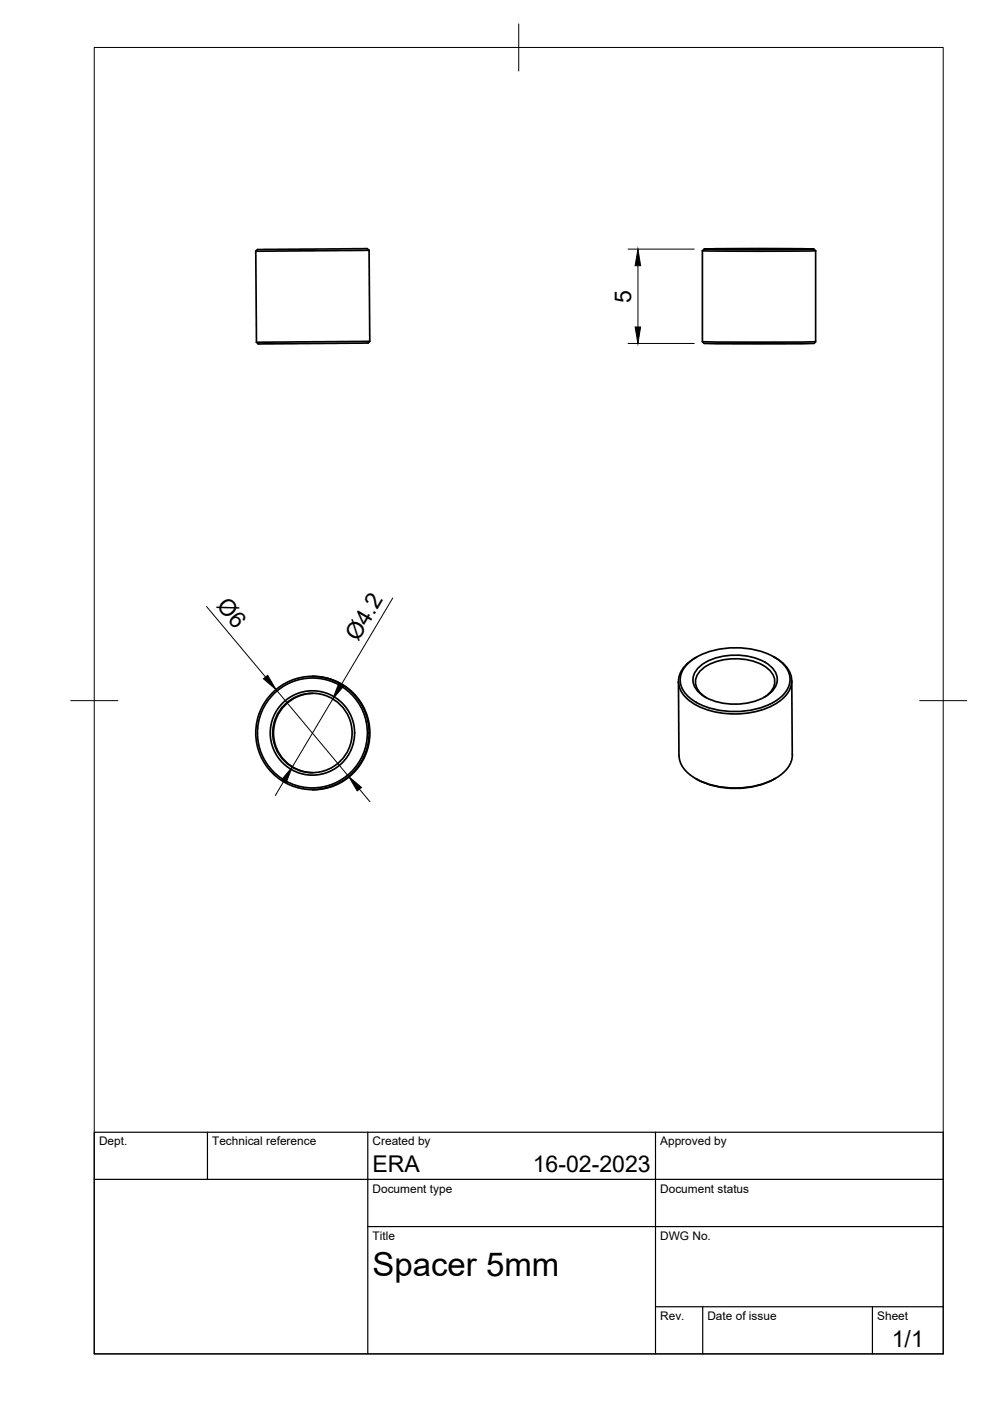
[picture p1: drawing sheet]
<svg xmlns="http://www.w3.org/2000/svg" width="210mm" height="297mm" viewBox="0 0 210 297" stroke-linecap="round" stroke-linejoin="round" font-family="sans-serif">
<!-- layer: Visible -->
<g fill="none" stroke="#000" stroke-width=".36">
<path d="M54.2 53.3l.2 19.3M78.3 53.1l-.4-.4h-.6l-22.7 .2-.4 .4M78.3 53.1l-24.1 .2M78.3 53.1l.1 19.3-.4 .3-23.2 .2-.4-.3M148.9 53.2v19.3M149 53.2h23.9M149.3 52.8l-.4 .4M149.3 52.8h23.3zM152 52.8h17.9zM172.6 52.8l.3 .4M172.9 53.2v19.3a1.34 1.34 0 0 1-1.4 .4l-22.2-.1M78.4 72.4l-24 .2"/>
<path d="M148.9 72.5l.4 .3M148.9 72.4h24M147.7 139.3l-.3 .2M164 139.2l.3 .2M164.2 139.4a6.1 6.1 0 0 1 3.7 5.1 7 7 0 0 1-4.8 5.4 18.6 18.6 0 0 1-16.3-.9 5 5 0 0 1-2.4-6.7 7.8 7.8 0 0 1 3-2.8M66.2 143.4a12 12 0 0 1 12.2 12 12 12 0 0 1-12.2 12M66.3 147a8.4 8.4 0 0 0-8.3 8.4 8.4 8.4 0 0 0 8.3 8.4M145.7 140.8a14.8 14.8 0 0 1 10.8-3.5 14.2 14.2 0 0 1 9.5 3.4 4.4 4.4 0 0 1 0 6.7 14.8 14.8 0 0 1-10.8 3.5 14.2 14.2 0 0 1-9.5-3.4 4.4 4.4 0 0 1 0-6.7zM148 141.7a12.2 12.2 0 0 1 10.1-2.6 9.1 9.1 0 0 1 6.2 3.2 3.5 3.5 0 0 1-1.2 4.9 13.3 13.3 0 0 1-14.4 0 3.5 3.5 0 0 1-.7-5.5zM162 147.9a3.6 3.6 0 0 0 1.8-4.9 9.1 9.1 0 0 0-7.4-3.3 10.7 10.7 0 0 0-8 2.7 3.2 3.2 0 0 0 .5 5l.9 .6M167.9 144.3l.1 15.7a6.2 6.2 0 0 1-4 5.3 18.6 18.6 0 0 1-17-.5 5.8 5.8 0 0 1-3-4.6l-.2-15.7M147.6 165.1a18.1 18.1 0 0 0 16.6 .1"/>
<path d="M164.4 165l-.2 .2"/>
<circle cx="66.2" cy="155.4" r="12"/>
<circle cx="66.2" cy="155.4" r="8.9"/>
<circle cx="66.2" cy="155.4" r="8.4"/>
<circle cx="66.2" cy="155.4" r="11.7"/>
</g>
<!-- layer: BORDER -->
<path d="M20 10.1h180v276.9h-180zM110 5.1v10M15 148.6h10M195 148.6h10" fill="none" stroke="#000" stroke-width=".21"/>
<!-- layer: TITLEBLOCK -->
<path d="M20 240.1h180v46.9h-180zM20 250h180M44 240.1v9.9M78 240.1v46.9M139 240.1v46.9M78 260.1h122M139 277.1h61M149 277.1v9.9M185 277.1v9.9" fill="none" stroke="#000" stroke-width=".25"/>
<!-- layer: FD_Dimensions -->
<path d="M133.2 52.8h14M135.3 56.3v13M133.2 72.8h14M43.8 128.6l12.5 14.9M83.3 126.8l-11 18.4M58.5 146.2l15.4 18.4M70.5 148.2l-8.5 14.5M60.2 165.7l-1.8 3M76.2 167.3l2.2 2.7" fill="none" stroke="#000" stroke-width=".21"/>
<path d="M135.3 52.8l.5 3.5h-1.1zM134.7 69.3h1.1l-.5 3.5zM55.9 143.9l.8-.7 1.8 3zM71.8 144.9l1 .6-2.3 2.7zM62 162.7l-1.3 3.3-1-.6zM73.9 164.6l2.7 2.3-.9 .8z" fill="#000" stroke="#000" stroke-width=".21"/>
<text font-size="7" x="79" y="270.6">Spacer 5mm</text>
<g font-size="4.9">
<text x="133.8" y="64.2" transform="rotate(-90 133.8 64.2)">5</text>
<text x="45.7" y="128.5" transform="rotate(50 45.7 128.5)">Ø6</text>
<text x="75.9" y="136.1" transform="rotate(-59 75.9 136.1)">Ø4.2</text>
<text x="79" y="248.5">ERA</text>
<text x="113" y="248.5">16-02-2023</text>
<text x="189.1" y="285.7">1/1</text>
</g>
<g font-size="2.5">
<text x="21" y="242.9">Dept.</text>
<text x="45" y="242.9">Technical reference</text>
<text x="79" y="242.9">Created by</text>
<text x="140" y="242.9">Approved by</text>
<text x="79" y="252.8">Document type</text>
<text x="140" y="252.8">Document status</text>
<text x="79" y="262.9">Title</text>
<text x="140" y="262.9">DWG No.</text>
<text x="140" y="279.9">Rev.</text>
<text x="150" y="279.9">Date of issue</text>
<text x="186" y="279.9">Sheet</text>
</g>
</svg>
